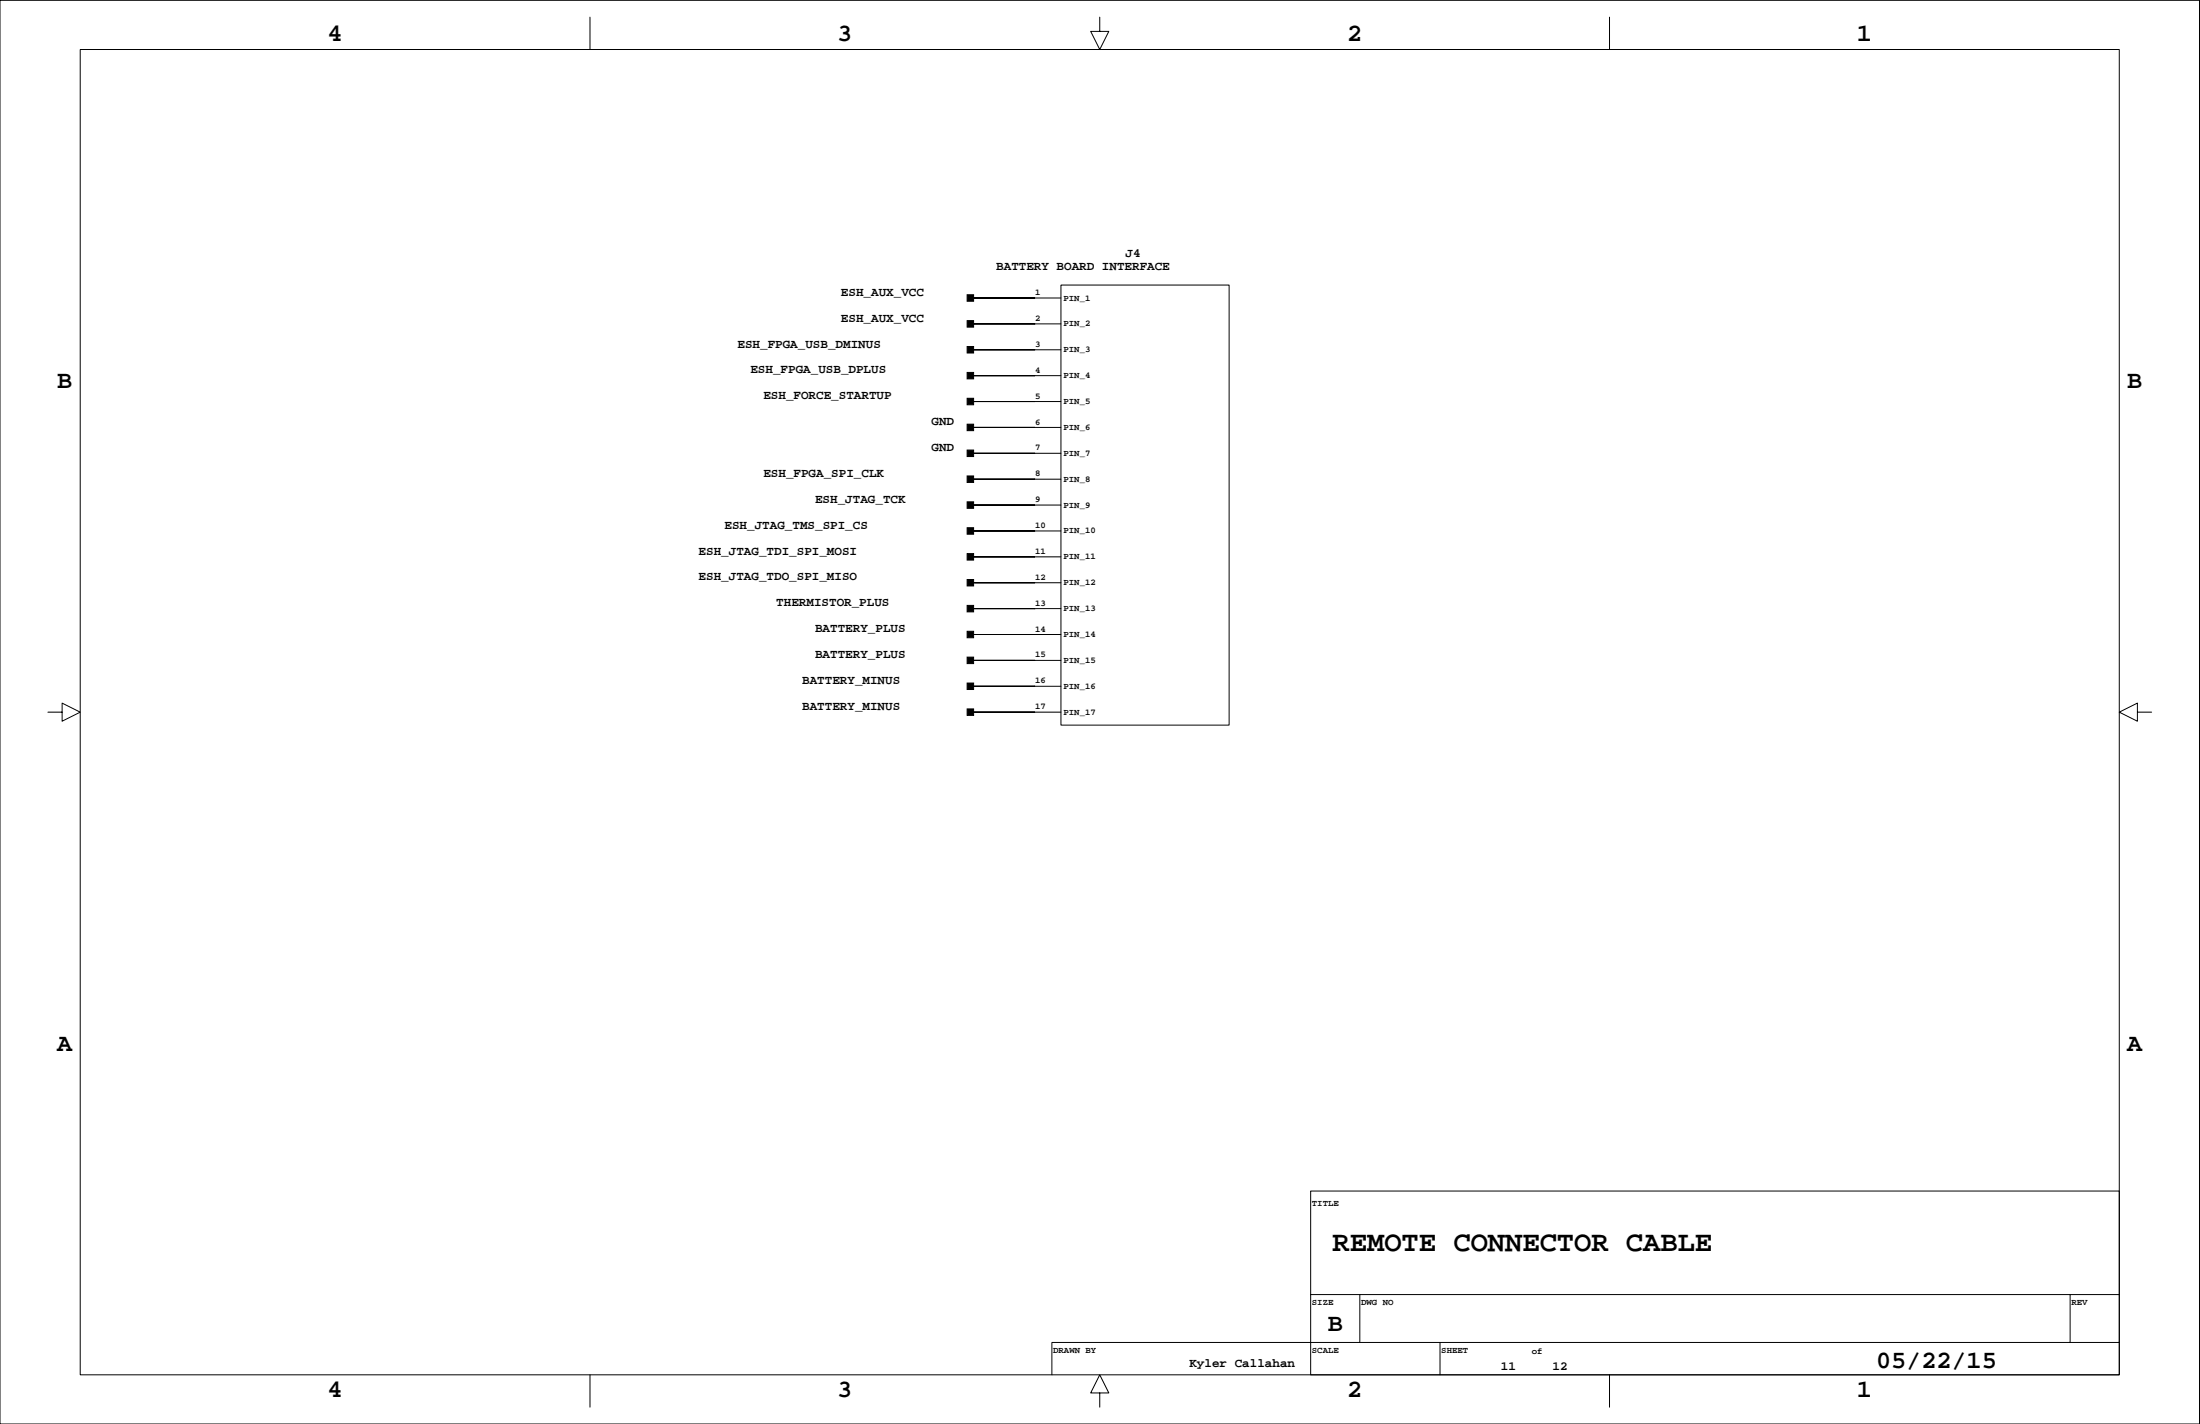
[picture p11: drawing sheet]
<svg xmlns="http://www.w3.org/2000/svg" width="432mm" height="279mm" viewBox="0 0 432 279" stroke-linecap="round" stroke-linejoin="round" font-family="sans-serif">
<g fill="none" stroke="#000" stroke-width=".2">
<path d="M0 .1h431.7v279.3h-431.7zM15.7 9.7h400.3v260.1h-400.3zM115.8 3.4v6.3M215.9 3.4v2.8h1.7l-1.7 3.5-1.8-3.5h1.8M315.9 3.4v6.3M190.5 58.5h17.7M208.2 55.9h33v86.4h-33zM190.5 63.5h17.7M190.5 68.6h17.7M190.5 73.7h17.7M190.5 78.8h17.7M190.5 83.9h17.7"/>
<path d="M190.5 88.9h17.7M190.5 94h17.7M190.5 99.1h17.7M190.5 104.2h17.7M190.5 109.3h17.7M190.5 114.3h17.7M190.5 119.4h17.7M9.4 139.7h2.8v-1.7l3.5 1.7-3.5 1.8v-1.8M190.5 124.5h17.7M190.5 129.6h17.7M190.5 134.7h17.7M190.5 139.7h17.7"/>
<path d="M419.5 139.7v-1.7l-3.5 1.7 3.5 1.8v-1.8h2.8M257.2 233.7h158.8v36.1h-158.8zM257.2 254h158.8M266.9 254v9.4M406.3 254v9.4M115.8 269.8v6.3M215.9 273.3h1.7l-1.7-3.5-1.8 3.5h1.8v2.8M282.6 263.4v6.4M315.9 269.8v6.3M416 263.4h-209.5v6.4"/>
</g>
<g fill="#000" stroke="#000" stroke-width=".2">
<path d="M189.8 57.8h1.3v1.3h-1.3z" fill-rule="evenodd"/>
<path d="M190.5 58.5h12.7z" fill-rule="evenodd"/>
<path d="M189.8 62.9h1.3v1.3h-1.3z" fill-rule="evenodd"/>
<path d="M189.8 68h1.3v1.3h-1.3z" fill-rule="evenodd"/>
<path d="M189.8 73.1h1.3v1.2h-1.3z" fill-rule="evenodd"/>
<path d="M189.8 78.2h1.3v1.2h-1.3z" fill-rule="evenodd"/>
<path d="M190.5 63.5h12.7z" fill-rule="evenodd"/>
<path d="M190.5 68.6h12.7z" fill-rule="evenodd"/>
<path d="M190.5 73.7h12.7z" fill-rule="evenodd"/>
<path d="M190.5 78.8h12.7z" fill-rule="evenodd"/>
<path d="M189.8 83.2h1.3v1.3h-1.3z" fill-rule="evenodd"/>
<path d="M189.8 88.3h1.3v1.3h-1.3z" fill-rule="evenodd"/>
<path d="M189.8 93.4h1.3v1.3h-1.3z" fill-rule="evenodd"/>
<path d="M189.8 98.5h1.3v1.2h-1.3z" fill-rule="evenodd"/>
<path d="M190.5 83.9h12.7z" fill-rule="evenodd"/>
<path d="M190.5 88.9h12.7z" fill-rule="evenodd"/>
<path d="M190.5 94h12.7z" fill-rule="evenodd"/>
<path d="M190.5 99.1h12.7z" fill-rule="evenodd"/>
<path d="M189.8 103.5h1.3v1.3h-1.3z" fill-rule="evenodd"/>
<path d="M189.8 108.6h1.3v1.3h-1.3z" fill-rule="evenodd"/>
<path d="M189.8 113.7h1.3v1.3h-1.3z" fill-rule="evenodd"/>
<path d="M190.5 104.2h12.7z" fill-rule="evenodd"/>
<path d="M190.5 109.3h12.7z" fill-rule="evenodd"/>
<path d="M190.5 114.3h12.7z" fill-rule="evenodd"/>
<path d="M190.5 119.4h12.7z" fill-rule="evenodd"/>
<path d="M189.8 118.8h1.3v1.3h-1.3z" fill-rule="evenodd"/>
<path d="M189.8 123.9h1.3v1.2h-1.3z" fill-rule="evenodd"/>
<path d="M189.8 128.9h1.3v1.3h-1.3z" fill-rule="evenodd"/>
<path d="M189.8 134h1.3v1.3h-1.3z" fill-rule="evenodd"/>
<path d="M190.5 124.5h12.7z" fill-rule="evenodd"/>
<path d="M190.5 129.6h12.7z" fill-rule="evenodd"/>
<path d="M190.5 134.7h12.7z" fill-rule="evenodd"/>
<path d="M190.5 139.7h12.7z" fill-rule="evenodd"/>
<path d="M189.8 139.1h1.3v1.3h-1.3z" fill-rule="evenodd"/>
</g>
<text font-size="5.6" x="261.6" y="245.4">REMOTE CONNECTOR CABLE</text>
<g font-size="4.9">
<text x="64.3" y="8.1">4</text>
<text x="164.3" y="8.1">3</text>
<text x="264.4" y="8.1">2</text>
<text x="364.4" y="8.1">1</text>
<text x="11.2" y="76.1">B</text>
<text x="417.5" y="76.1">B</text>
<text x="11.2" y="206.1">A</text>
<text x="417.5" y="206.1">A</text>
<text x="260.6" y="261.2">B</text>
<text x="368.2" y="268.4">05/22/15</text>
<text x="64.3" y="274.2">4</text>
<text x="164.3" y="274.2">3</text>
<text x="264.4" y="274.2">2</text>
<text x="364.4" y="274.2">1</text>
</g>
<g font-size="2.5">
<text x="195.5" y="53">BATTERY BOARD INTERFACE</text>
<text x="220.9" y="50.4">J4</text>
<text x="165.1" y="58">ESH_AUX_VCC</text>
<text x="165.1" y="63.1">ESH_AUX_VCC</text>
<text x="144.7" y="68.2">ESH_FPGA_USB_DMINUS</text>
<text x="147.3" y="73.3">ESH_FPGA_USB_DPLUS</text>
<text x="149.8" y="78.3">ESH_FORCE_STARTUP</text>
<text x="182.8" y="83.4">GND</text>
<text x="182.8" y="88.5">GND</text>
<text x="149.8" y="93.6">ESH_FPGA_SPI_CLK</text>
<text x="160" y="98.7">ESH_JTAG_TCK</text>
<text x="142.2" y="103.7">ESH_JTAG_TMS_SPI_CS</text>
<text x="137.1" y="108.8">ESH_JTAG_TDI_SPI_MOSI</text>
<text x="137.1" y="113.9">ESH_JTAG_TDO_SPI_MISO</text>
<text x="152.4" y="119">THERMISTOR_PLUS</text>
<text x="160" y="124.1">BATTERY_PLUS</text>
<text x="160" y="129.1">BATTERY_PLUS</text>
<text x="157.4" y="134.2">BATTERY_MINUS</text>
<text x="157.4" y="139.3">BATTERY_MINUS</text>
<text x="233.5" y="268.2">Kyler Callahan</text>
<text x="294.6" y="268.8">11</text>
<text x="304.7" y="268.8">12</text>
</g>
<g font-size="1.8">
<text x="203.2" y="57.9">1</text>
<text x="208.7" y="59">PIN_1</text>
<text x="203.2" y="63">2</text>
<text x="208.7" y="64">PIN_2</text>
<text x="203.2" y="68.1">3</text>
<text x="208.7" y="69.1">PIN_3</text>
<text x="203.2" y="73.1">4</text>
<text x="208.7" y="74.2">PIN_4</text>
<text x="203.2" y="83.3">6</text>
<text x="203.2" y="78.2">5</text>
<text x="208.7" y="79.3">PIN_5</text>
<text x="203.2" y="88.4">7</text>
<text x="208.7" y="84.4">PIN_6</text>
<text x="208.7" y="89.4">PIN_7</text>
<text x="203.2" y="93.5">8</text>
<text x="208.7" y="94.5">PIN_8</text>
<text x="203.2" y="98.5">9</text>
<text x="208.7" y="99.6">PIN_9</text>
<text x="203.2" y="103.6">10</text>
<text x="208.7" y="104.7">PIN_10</text>
<text x="203.2" y="113.8">12</text>
<text x="203.2" y="108.7">11</text>
<text x="208.7" y="109.8">PIN_11</text>
<text x="203.2" y="118.8">13</text>
<text x="208.7" y="114.8">PIN_12</text>
<text x="208.7" y="119.9">PIN_13</text>
<text x="203.2" y="123.9">14</text>
<text x="208.7" y="125">PIN_14</text>
<text x="203.2" y="129">15</text>
<text x="208.7" y="130.1">PIN_15</text>
<text x="203.2" y="134.1">16</text>
<text x="208.7" y="135.1">PIN_16</text>
<text x="203.2" y="139.2">17</text>
<text x="208.7" y="140.2">PIN_17</text>
<text x="257.5" y="236.7">TITLE</text>
<text x="257.5" y="256">SIZE</text>
<text x="267.1" y="256">DWG NO</text>
<text x="406.6" y="256">REV</text>
<text x="206.7" y="265.4">DRAWN BY</text>
<text x="257.5" y="265.4">SCALE</text>
<text x="282.9" y="265.4">SHEET</text>
<text x="300.7" y="265.6">of</text>
</g>
</svg>
